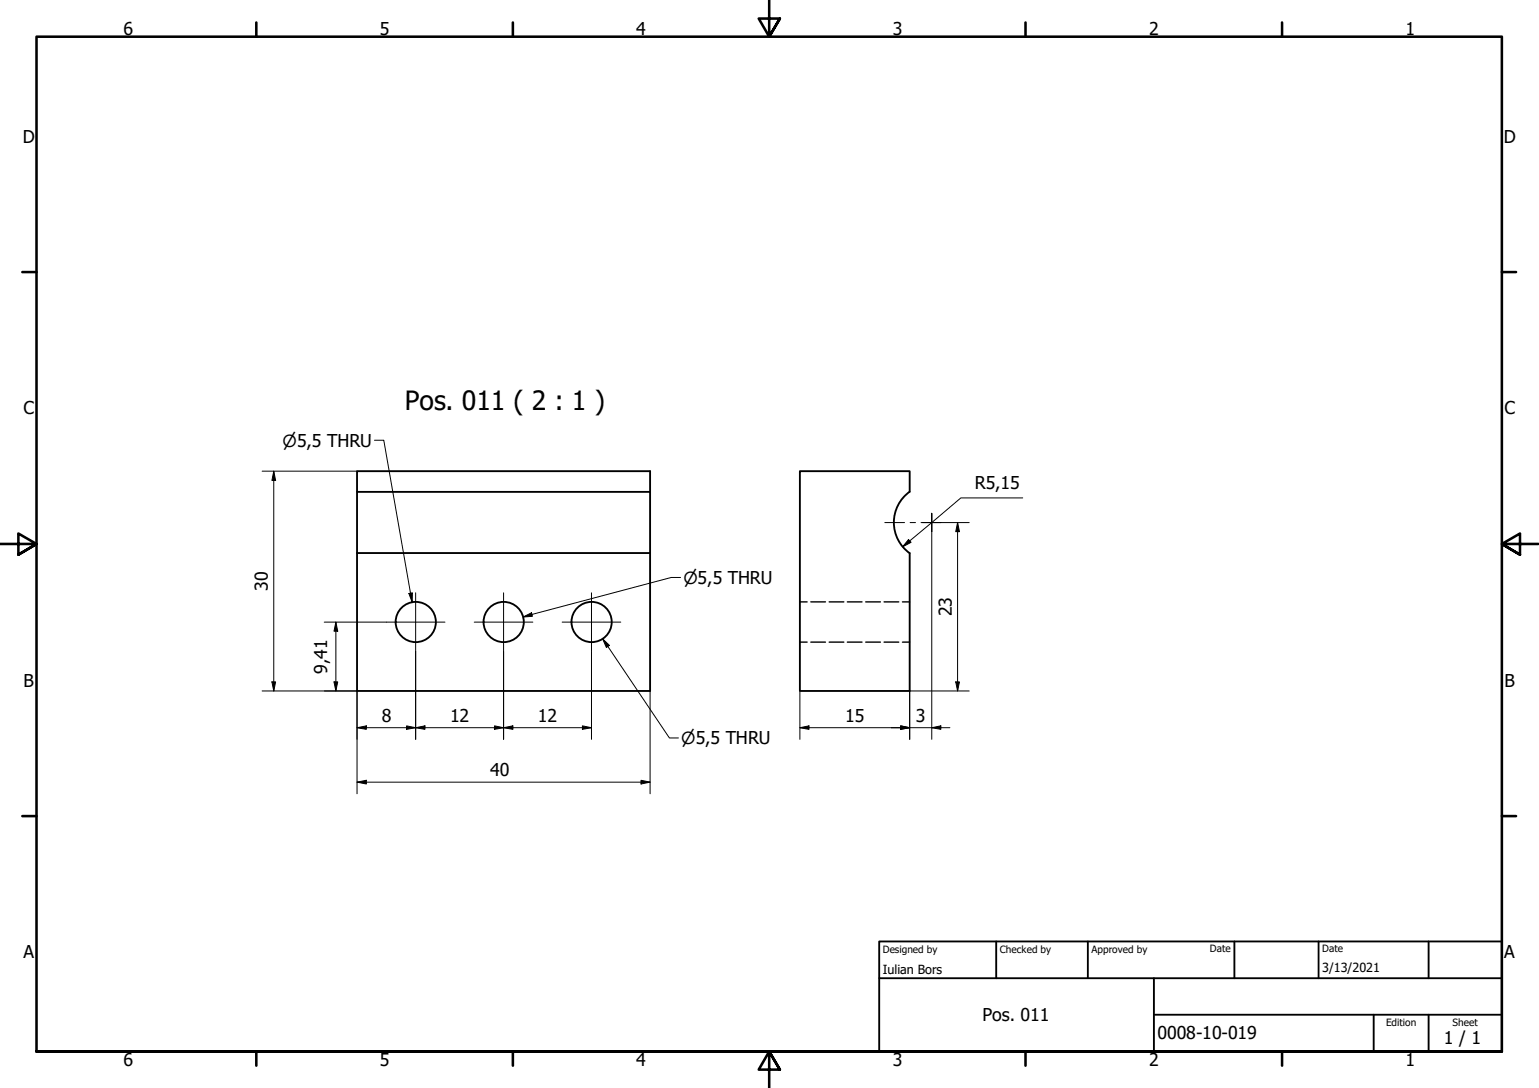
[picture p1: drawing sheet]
<svg xmlns="http://www.w3.org/2000/svg" width="420mm" height="297mm" viewBox="0 0 420 297" stroke-linecap="round" stroke-linejoin="round" font-family="sans-serif">
<!-- layer: Visible (ISO) -->
<g fill="none" stroke="#000" stroke-width=".51">
<path d="M97.5 134.3h80v16.7h-80zM97.5 134.3v-5.7h80v5.7M248.3 134.3a10.3 10.3 0 0 0 0 16.7M248.3 134.3v-5.7h-29.9v60h29.9v-37.6M97.5 151v37.6h80v-37.6"/>
<circle cx="113.5" cy="169.8" r="5.5"/>
<circle cx="137.5" cy="169.8" r="5.5"/>
<circle cx="161.5" cy="169.8" r="5.5"/>
</g>
<!-- layer: Hidden (ISO) -->
<g fill="none" stroke="#000" stroke-width=".38">
<path d="M218.4 164.3h1.9M218.4 175.3h1.9M221.4 164.3h4M221.4 175.3h4M226.4 164.3h4M226.4 175.3h4M231.3 164.3h4M231.3 175.3h4M236.3 164.3h4M236.3 175.3h4M241.4 164.3h4M241.4 175.3h4"/>
<path d="M246.4 164.3h1.9M246.4 175.3h1.9"/>
</g>
<!-- layer: Border (ISO) -->
<g fill="none" stroke="#000" stroke-width=".7">
<path d="M70 6.1v3.9M140 6.1v3.9M210 0v10l-2.9-4.9h5.8l-2.9 4.9 2.9-4.9M280 6.1v3.9M350 6.1v3.9M6.1 74.3h3.9M410 74.3h3.9M0 148.5h10l-5-2.8v5.7l5-2.9-5 2.9M420 148.5h-10l5-2.8v5.7l-5-2.9 5 2.9M6.1 222.8h3.9M410 222.8h3.9M10 287.1v-277.1h400v277.1h-400h400"/>
<path d="M70 287.1v3.8M140 287.1v3.8M212.9 292l-2.9-4.9 2.9 4.9h-5.8l2.9-4.9v9.9M280 287.1v3.8M350 287.1v3.8"/>
</g>
<!-- layer: Title (ISO) -->
<path d="M240 257h170v30.1h-170zM272 257v10.1M297 257v10.1M337 257v10.1M360 257v10.1M390 257v10.1M240 267.1h170M315 277h95M315 267.1v20M375 277v10.1M390 277v10.1" fill="none" stroke="#000" stroke-width=".51"/>
<!-- layer: Dimension (ISO) -->
<g fill="none" stroke="#000" stroke-width=".27">
<path d="M71.6 128.6h25.9M74.7 128.6l.5 2.6h-1zM74.7 128.6v60M279.2 135.9h-16.9l-15.9 13.4M248 147.3l.7 .8-2.3 1.2zM254.4 145.1v56.8M256.9 142.7h7.7M261.4 142.7l.5 2.4h-1zM261.4 142.7v45.9M88.5 169.8h17M91.7 169.8l.5 2.5h-1zM91.7 169.8v18.8"/>
<path d="M113.5 177.8v24.1M137.5 177.8v24.1M161.5 177.8v24.1M71.6 188.6h25.9v28.1M74.2 186.2h1l-.5 2.4zM91.2 186.2h1l-.5 2.4zM97.5 198.7l2.5-.5v.9zM97.5 198.7h64M111 198.2l2.5 .5-2.5 .4zM113.5 198.7l2.5-.5v.9zM135 198.2l2.5 .5-2.5 .4zM137.5 198.7l2.5-.5v.9z"/>
<path d="M159 198.2l2.5 .5-2.5 .4zM177.5 188.6v28.1M218.4 198.7l2.5-.5v.9zM218.4 198.7h40.9M218.4 188.6v13.3M245.9 198.2l2.4 .5-2.4 .4zM254.4 198.7l2.5-.5v.9zM260.9 186.2h1l-.5 2.4zM264.6 188.6h-16.3v13.3M97.5 213.5l2.5-.5v1zM97.5 213.5h80M175 213l2.5 .5-2.5 .5z"/>
</g>
<g fill="#000">
<path d="M74.7 128.6l.5 2.6h-1z" fill-rule="evenodd"/>
<path d="M248 147.3l.7 .8-2.3 1.2z" fill-rule="evenodd"/>
<path d="M261.4 142.7l.5 2.4h-1z" fill-rule="evenodd"/>
<path d="M91.7 169.8l.5 2.5h-1z" fill-rule="evenodd"/>
<path d="M74.2 186.2h1l-.5 2.4z" fill-rule="evenodd"/>
<path d="M91.2 186.2h1l-.5 2.4z" fill-rule="evenodd"/>
<path d="M97.5 198.7l2.5-.5v.9z" fill-rule="evenodd"/>
<path d="M111 198.2l2.5 .5-2.5 .4z" fill-rule="evenodd"/>
<path d="M113.5 198.7l2.5-.5v.9z" fill-rule="evenodd"/>
<path d="M135 198.2l2.5 .5-2.5 .4z" fill-rule="evenodd"/>
<path d="M137.5 198.7l2.5-.5v.9z" fill-rule="evenodd"/>
<path d="M159 198.2l2.5 .5-2.5 .4z" fill-rule="evenodd"/>
<path d="M218.4 198.7l2.5-.5v.9z" fill-rule="evenodd"/>
<path d="M245.9 198.2l2.4 .5-2.4 .4z" fill-rule="evenodd"/>
<path d="M245.9 198.2l2.4 .5-2.4 .4z" fill-rule="evenodd"/>
<path d="M254.4 198.7l2.5-.5v.9z" fill-rule="evenodd"/>
<path d="M260.9 186.2h1l-.5 2.4z" fill-rule="evenodd"/>
<path d="M97.5 213.5l2.5-.5v1z" fill-rule="evenodd"/>
<path d="M175 213l2.5 .5-2.5 .5z" fill-rule="evenodd"/>
</g>
<!-- layer: Center Mark (ISO) -->
<path d="M241.6 142.7h5.4M248.5 142.7h1.4M251.5 142.7h2.9h-2.6M254.4 140.1v2.6v-2.6M254.4 145.1v-2.4v2.4M256.9 142.7h-2.5h2.5M105.5 169.8h16M113.5 161.8v16M129.5 169.8h16M137.5 161.8v16M153.5 169.8h16M161.5 161.8v16" fill="none" stroke="#000" stroke-width=".27"/>
<!-- layer: Symbol (ISO) -->
<path d="M102.2 120.2h2.6l7.7 44.2M185.8 157.7h-2.5l-40.5 10.8M111.6 162l1-.2-.1 2.6zM142.8 168.5l2.3-1.2 .3 1zM164.5 174.4l1.9 1.8-.9 .6zM164.5 174.4l18.3 27.1h2.4" fill="none" stroke="#000" stroke-width=".27"/>
<g fill="#000">
<path d="M111.6 162l1-.2-.1 2.6z" fill-rule="evenodd"/>
<path d="M142.8 168.5l2.3-1.2 .3 1z" fill-rule="evenodd"/>
<path d="M164.5 174.4l1.9 1.8-.9 .6z" fill-rule="evenodd"/>
</g>
<text font-size="7.2" x="110.6" y="112">Pos. 011 ( 2 : 1 )</text>
<g font-size="4.8">
<text x="33.7" y="9.6">6</text>
<text x="103.7" y="9.6">5</text>
<text x="173.7" y="9.6">4</text>
<text x="243.7" y="9.6">3</text>
<text x="313.7" y="9.6">2</text>
<text x="383.7" y="9.6">1</text>
<text x="6.2" y="38.9">D</text>
<text x="410.5" y="38.9">D</text>
<text x="6.4" y="113.1">C</text>
<text x="410.7" y="113.1">C</text>
<text x="266.1" y="133.5">R5,15</text>
<text x="73.2" y="161.3" transform="rotate(-90 73.2 161.3)">30</text>
<text x="259.8" y="168.3" transform="rotate(-90 259.8 168.3)">23</text>
<text x="89.3" y="183.9" transform="rotate(-90 89.3 183.9)">9,41</text>
<text x="6.4" y="187.4">B</text>
<text x="410.7" y="187.4">B</text>
<text x="104.2" y="197">8</text>
<text x="122.9" y="197.2">12</text>
<text x="146.9" y="197.2">12</text>
<text x="230.8" y="197">15</text>
<text x="250.1" y="197">3</text>
<text x="133.8" y="211.9">40</text>
<text x="6.4" y="261.7">A</text>
<text x="410.7" y="261.7">A</text>
<text x="268.2" y="278.8">Pos. 011</text>
<text x="316" y="283.8">0008-10-019</text>
<text x="394.2" y="285">1 / 1</text>
<text x="33.7" y="290.9">6</text>
<text x="103.7" y="290.9">5</text>
<text x="173.7" y="290.9">4</text>
<text x="243.7" y="290.9">3</text>
<text x="313.7" y="290.9">2</text>
<text x="383.7" y="290.9">1</text>
</g>
<g font-size="4.6">
<text x="77.2" y="121.9">⌀5,5 THRU</text>
<text x="186.6" y="159.4">⌀5,5 THRU</text>
<text x="186" y="203.2">⌀5,5 THRU</text>
</g>
<g font-size="3.4">
<text x="241" y="266">Iulian Bors</text>
<text x="361" y="265.5">3/13/2021</text>
</g>
<g font-size="2.7">
<text x="241" y="260.1">Designed by</text>
<text x="273" y="260.1">Checked by</text>
<text x="298" y="260.1">Approved by</text>
<text x="330.3" y="260">Date</text>
<text x="361" y="260">Date</text>
<text x="378.4" y="280.1">Edition</text>
<text x="396.6" y="280.1">Sheet</text>
</g>
</svg>
